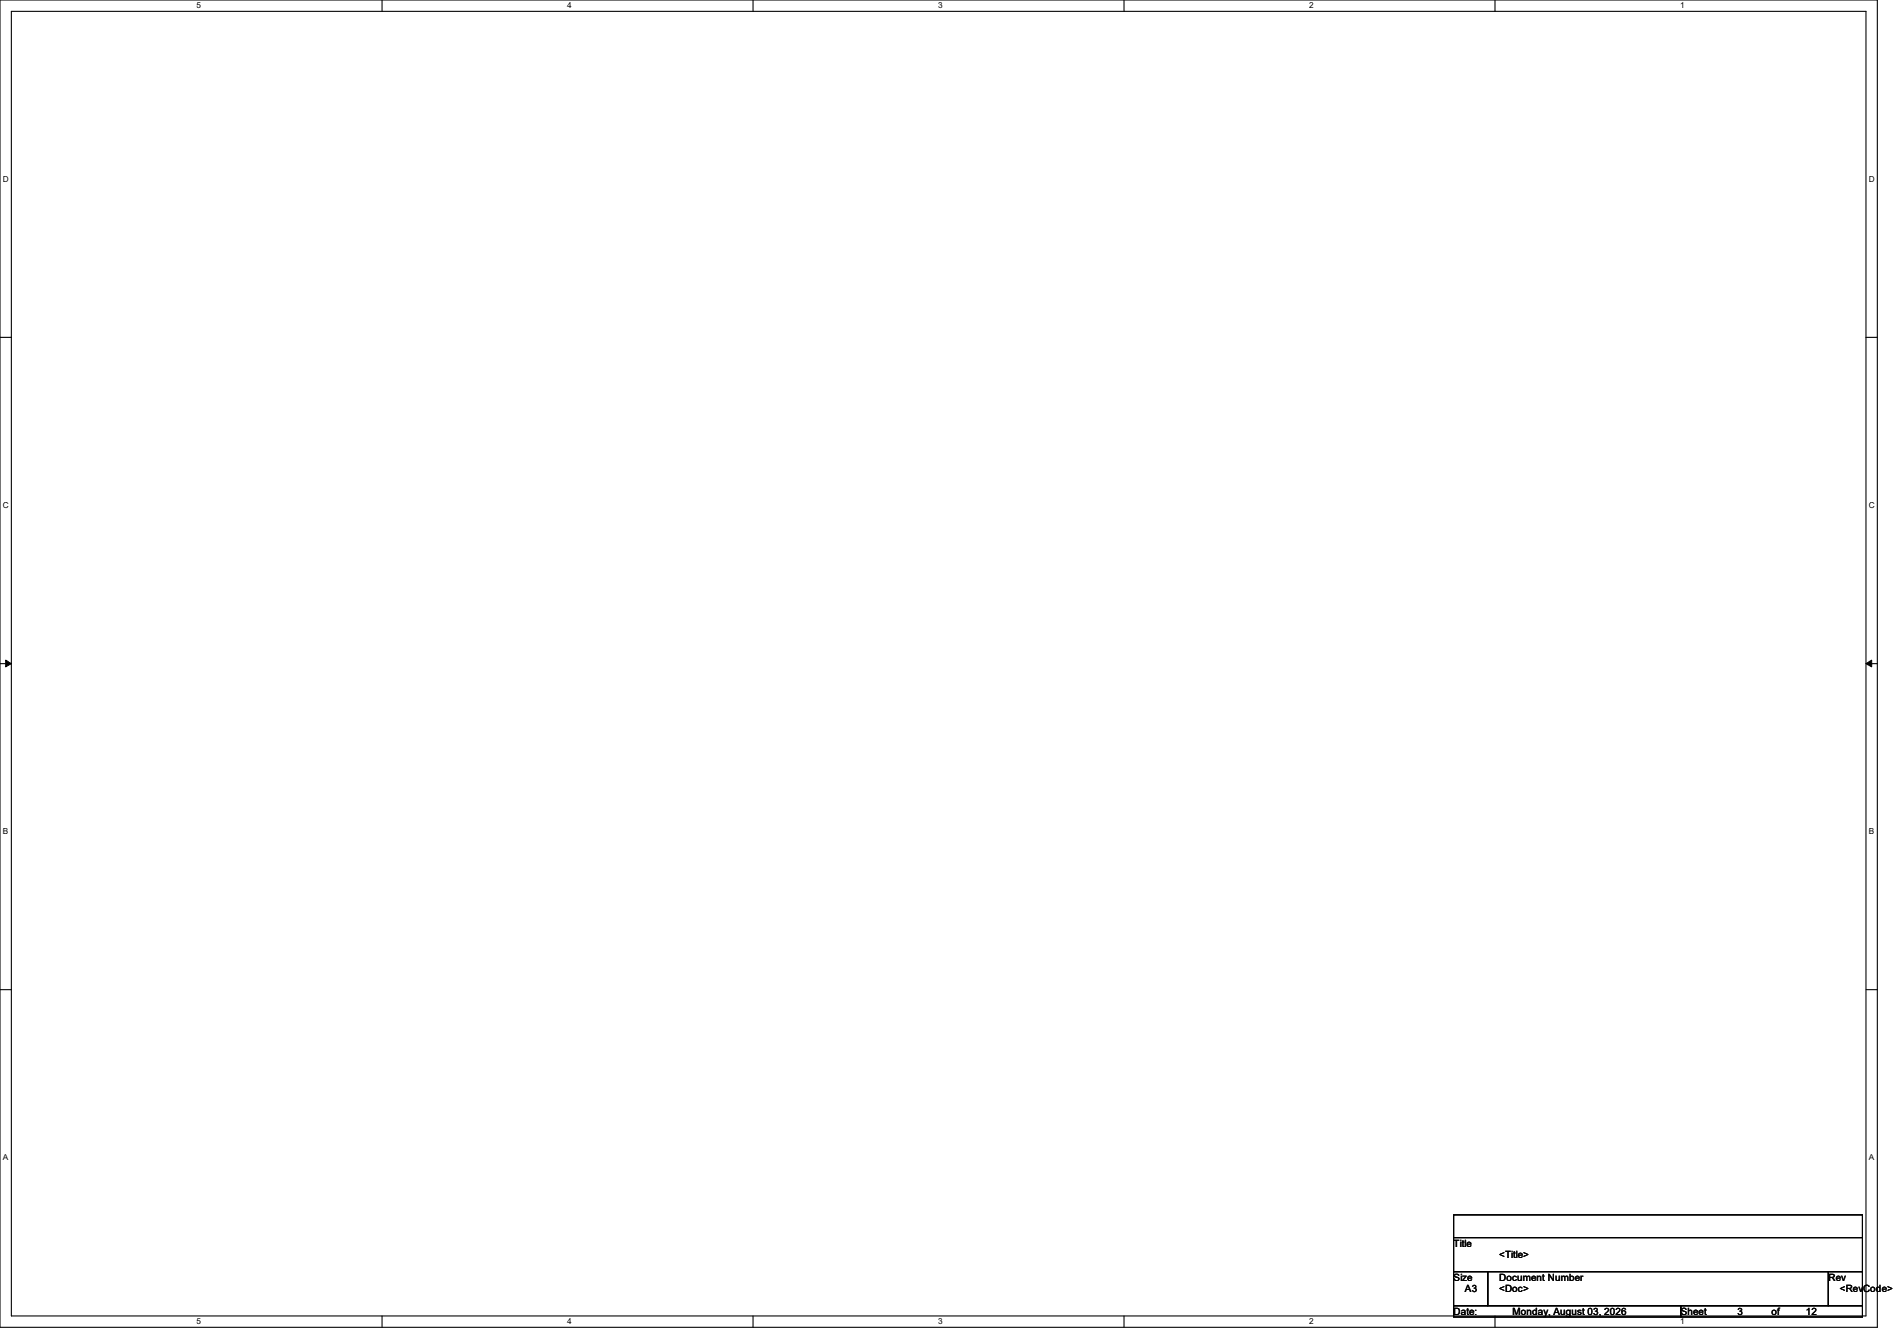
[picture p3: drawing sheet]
<svg xmlns="http://www.w3.org/2000/svg" width="297mm" height="210mm" viewBox="0 0 297 210" stroke-linecap="round" stroke-linejoin="round" font-family="sans-serif">
<g fill="none" stroke="#000" stroke-width=".17">
<path d="M0 0h293.9v207.9h-293.9zM1.8 1.8h290.3v204.3h-290.3zM59.8 0v1.8M117.9 0v1.8M176 0v1.8M234.1 0v1.8M0 52.8h1.8M292.1 52.8h1.8M0 103.9h1.8M292.1 103.9h1.8M0 155h1.8M292.1 155h1.8"/>
<path d="M227.6 190.2h64v3.6h-64zM227.6 193.8h64v5.3h-64zM227.6 199.1h5.3v5.4h-5.3zM232.9 199.1h53.4v5.4h-53.4zM286.3 199.1h5.3v5.4h-5.3zM59.8 206.1v1.8M117.9 206.1v1.8M176 206.1v1.8M227.6 204.5h35.5v1.7h-35.5zM234.1 206.1v1.8M263.1 204.5h28.5v1.7h-28.5z"/>
</g>
<path d="M.9 103.4l.9 .5-.9 .5zM292.1 103.9l.9-.5v1z" fill="#000"/>
<path d="M.9 103.4l.9 .5-.9 .5zM292.1 103.9l.9-.5v1z" fill="none" stroke="#000" stroke-width=".16"/>
<g font-size="1.6">
<text x="227.6" y="195.2">Title</text>
<text x="234.7" y="197">&lt;Title&gt;</text>
<text x="227.6" y="200.6">Size</text>
<text x="229.4" y="202.4">A3</text>
<text x="234.7" y="200.6">Document Number</text>
<text x="234.7" y="202.4">&lt;Doc&gt;</text>
<text x="286.3" y="200.6">Rev</text>
<text x="288" y="202.4">&lt;Rev</text>
<text x="291.7" y="202.4">Code&gt;</text>
<text x="227.6" y="205.9">Date:</text>
<text x="236.8" y="205.9">Monday, August 03, 2026</text>
<text x="263.1" y="205.9">Sheet</text>
<text x="272" y="205.9">3</text>
<text x="277.4" y="205.9">of</text>
<text x="282.7" y="205.9">12</text>
</g>
<g font-size="1.3">
<text x="30.8" y="1.3">5</text>
<text x="88.8" y="1.3">4</text>
<text x="146.9" y="1.3">3</text>
<text x="205" y="1.3">2</text>
<text x="263.1" y="1.3">1</text>
<text x=".5" y="28.4">D</text>
<text x="292.6" y="28.4">D</text>
<text x=".5" y="79.5">C</text>
<text x="292.6" y="79.5">C</text>
<text x=".5" y="130.6">B</text>
<text x="292.6" y="130.6">B</text>
<text x=".5" y="181.7">A</text>
<text x="292.6" y="181.7">A</text>
<text x="30.8" y="207.4">5</text>
<text x="88.8" y="207.4">4</text>
<text x="146.9" y="207.4">3</text>
<text x="205" y="207.4">2</text>
<text x="263.1" y="207.4">1</text>
</g>
</svg>
